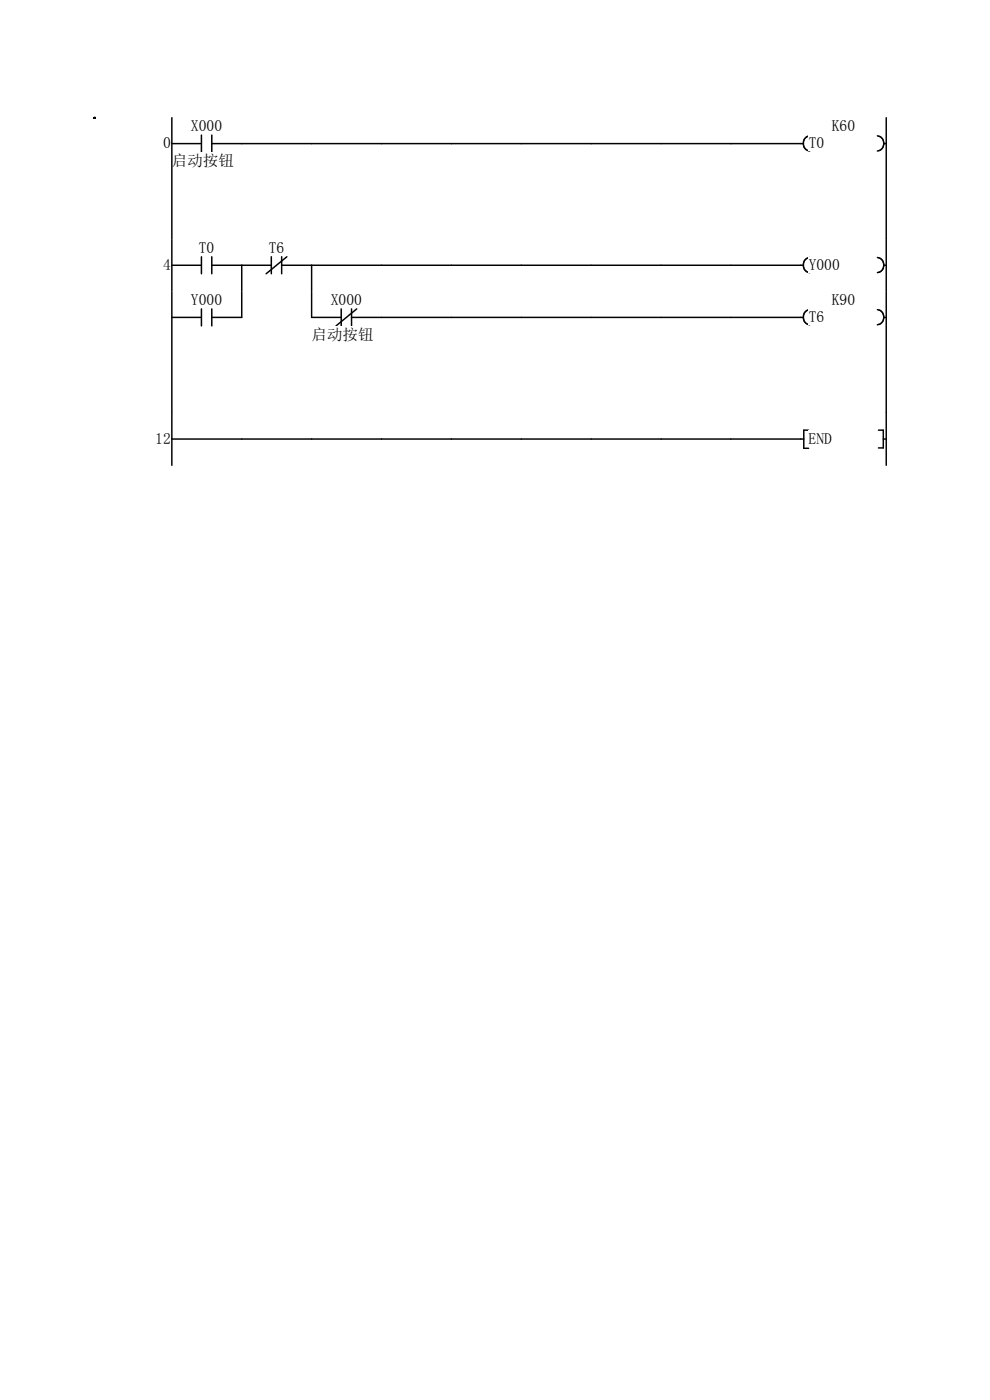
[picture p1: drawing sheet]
<svg xmlns="http://www.w3.org/2000/svg" width="210mm" height="297mm" viewBox="0 0 210 297" stroke-linecap="round" stroke-linejoin="round" font-family="sans-serif">
<path d="M36.5 30.5h6.2M42.7 28.7v3.6M44.9 30.5h6.4M44.9 28.7v3.6" fill="none" stroke="#070000" stroke-width=".31"/>
<path d="M36.4 32.3h13.3v3.3h-13.3z" fill="#fff"/>
<path d="M36.5 25v25.8M51.3 30.5h119.1M171.8 28.8a1.63 1.63 0 0 0-1.4 1.6 1.63 1.63 0 0 0 1.4 1.6" fill="none" stroke="#070000" stroke-width=".31"/>
<g fill="#fff">
<path d="M176.4 25h5v3.3h-5z"/>
<path d="M171.5 28.7h3.3v3.3h-3.3z"/>
</g>
<path d="M186.1 28.8a1.62 1.62 0 0 1 1.4 1.6 1.62 1.62 0 0 1-1.4 1.6M187.4 30.5h.6M188 25v25.8" fill="none" stroke="#070000" stroke-width=".31"/>
<g fill="#fff">
<path d="M20 50.8h16.5v11h-16.5z"/>
<path d="M36.5 50.8h14.8v11h-14.8z"/>
<path d="M51.3 50.8h14.8v11h-14.8z"/>
<path d="M66.1 50.8h14.8v11h-14.8z"/>
<path d="M80.9 50.8h14.9v11h-14.9z"/>
<path d="M95.8 50.8h14.8v11h-14.8z"/>
<path d="M110.6 50.8h14.8v11h-14.8z"/>
<path d="M125.4 50.8h14.9v11h-14.9z"/>
<path d="M140.3 50.8h14.8v11h-14.8z"/>
<path d="M155.1 50.8h14.8v11h-14.8z"/>
<path d="M169.9 50.8h18.1v11h-18.1z"/>
<path d="M34.6 54.5h1.6v3.3h-1.6z"/>
<path d="M42.2 50.8h3.3v3.3h-3.3z"/>
</g>
<path d="M36.5 56.3h6.2M36.5 50.8v11M42.7 54.5v3.6M44.9 56.3h6.4M44.9 54.5v3.6" fill="none" stroke="#070000" stroke-width=".31"/>
<path d="M57 50.8h3.3v3.3h-3.3z" fill="#fff"/>
<path d="M57.6 56.3h-6.3v5.5M57.6 54.5v3.6M59.7 56.3h110.7M59.7 54.5v3.6M60.8 54.5l-4.3 3.6M66.1 56.3v5.5M171.8 54.6a1.63 1.63 0 0 0-1.4 1.6 1.63 1.63 0 0 0 1.4 1.6" fill="none" stroke="#070000" stroke-width=".31"/>
<path d="M171.5 54.5h6.6v3.3h-6.6z" fill="#fff"/>
<path d="M186.1 54.6a1.62 1.62 0 0 1 1.4 1.6 1.62 1.62 0 0 1-1.4 1.6M187.4 56.3h.6M188 50.8v11" fill="none" stroke="#070000" stroke-width=".31"/>
<g fill="#fff">
<path d="M20 61.8h16.5v25.9h-16.5z"/>
<path d="M36.5 61.8h14.8v25.9h-14.8z"/>
<path d="M51.3 61.8h14.8v25.9h-14.8z"/>
<path d="M66.1 61.8h14.8v25.9h-14.8z"/>
<path d="M80.9 61.8h14.9v25.9h-14.9z"/>
<path d="M95.8 61.8h14.8v25.9h-14.8z"/>
<path d="M110.6 61.8h14.8v25.9h-14.8z"/>
<path d="M125.4 61.8h14.9v25.9h-14.9z"/>
<path d="M140.3 61.8h14.8v25.9h-14.8z"/>
<path d="M155.1 61.8h14.8v25.9h-14.8z"/>
<path d="M169.9 61.8h18.1v25.9h-18.1z"/>
<path d="M40.5 61.8h6.6v3.4h-6.6z"/>
</g>
<path d="M36.5 67.3h6.2M36.5 61.8v25.8M42.7 65.5v3.6M44.9 65.5v3.6M51.3 61.8v5.5h-6.4" fill="none" stroke="#070000" stroke-width=".31"/>
<path d="M70.2 61.8h6.6v3.4h-6.6z" fill="#fff"/>
<path d="M66.1 67.3h6.3M72.4 65.5v3.6M74.6 67.3h6.3M74.6 65.5v3.6M75.7 65.5l-4.4 3.6" fill="none" stroke="#070000" stroke-width=".31"/>
<path d="M66.1 69.2h13.2v3.3h-13.2z" fill="#fff"/>
<path d="M66.1 61.8v5.5M80.9 67.3h89.5M171.8 65.7a1.63 1.63 0 0 0-1.4 1.6 1.63 1.63 0 0 0 1.4 1.6" fill="none" stroke="#070000" stroke-width=".31"/>
<g fill="#fff">
<path d="M176.4 61.8h5v3.4h-5z"/>
<path d="M171.5 65.5h3.3v3.3h-3.3z"/>
</g>
<path d="M186.1 65.7a1.62 1.62 0 0 1 1.4 1.6 1.62 1.62 0 0 1-1.4 1.6M187.4 67.3h.6M188 61.8v25.8" fill="none" stroke="#070000" stroke-width=".31"/>
<g fill="#fff">
<path d="M20 87.7h16.5v11h-16.5z"/>
<path d="M36.5 87.7h14.8v11h-14.8z"/>
<path d="M51.3 87.7h14.8v11h-14.8z"/>
<path d="M66.1 87.7h14.8v11h-14.8z"/>
<path d="M80.9 87.7h14.9v11h-14.9z"/>
<path d="M95.8 87.7h14.8v11h-14.8z"/>
<path d="M110.6 87.7h14.8v11h-14.8z"/>
<path d="M125.4 87.7h14.9v11h-14.9z"/>
<path d="M140.3 87.7h14.8v11h-14.8z"/>
<path d="M155.1 87.7h14.8v11h-14.8z"/>
<path d="M169.9 87.7h18.1v11h-18.1z"/>
<path d="M32.9 91.4h3.3v3.3h-3.3z"/>
</g>
<path d="M36.5 93.1h134M36.5 87.6v11.1M171.5 91.3h-1v3.8h1" fill="none" stroke="#070000" stroke-width=".31"/>
<path d="M171.5 91.4h5v3.3h-5z" fill="#fff"/>
<path d="M186.3 91.3h1.1v3.7h-1.1M187.4 93.1h.6M188 87.6v11.1" fill="none" stroke="#070000" stroke-width=".31"/>
<circle cx="20" cy="25" r=".16" fill="#070000"/>
<g font-size="3.3">
<text x="40.5" y="27.8">X000</text>
<text x="176.4" y="27.8">K60</text>
<text x="34.6" y="31.5">0</text>
<text x="36.4" y="35.2">启动按钮</text>
<text x="171.5" y="31.5">T0</text>
<text x="42.2" y="53.6">T0</text>
<text x="57" y="53.6">T6</text>
<text x="34.6" y="57.3">4</text>
<text x="171.5" y="57.3">Y000</text>
<text x="40.5" y="64.7">Y000</text>
<text x="70.2" y="64.7">X000</text>
<text x="176.4" y="64.7">K90</text>
<text x="171.5" y="68.4">T6</text>
<text x="66.1" y="72">启动按钮</text>
<text x="32.9" y="94.2">12</text>
<text x="171.5" y="94.2">END</text>
</g>
</svg>
